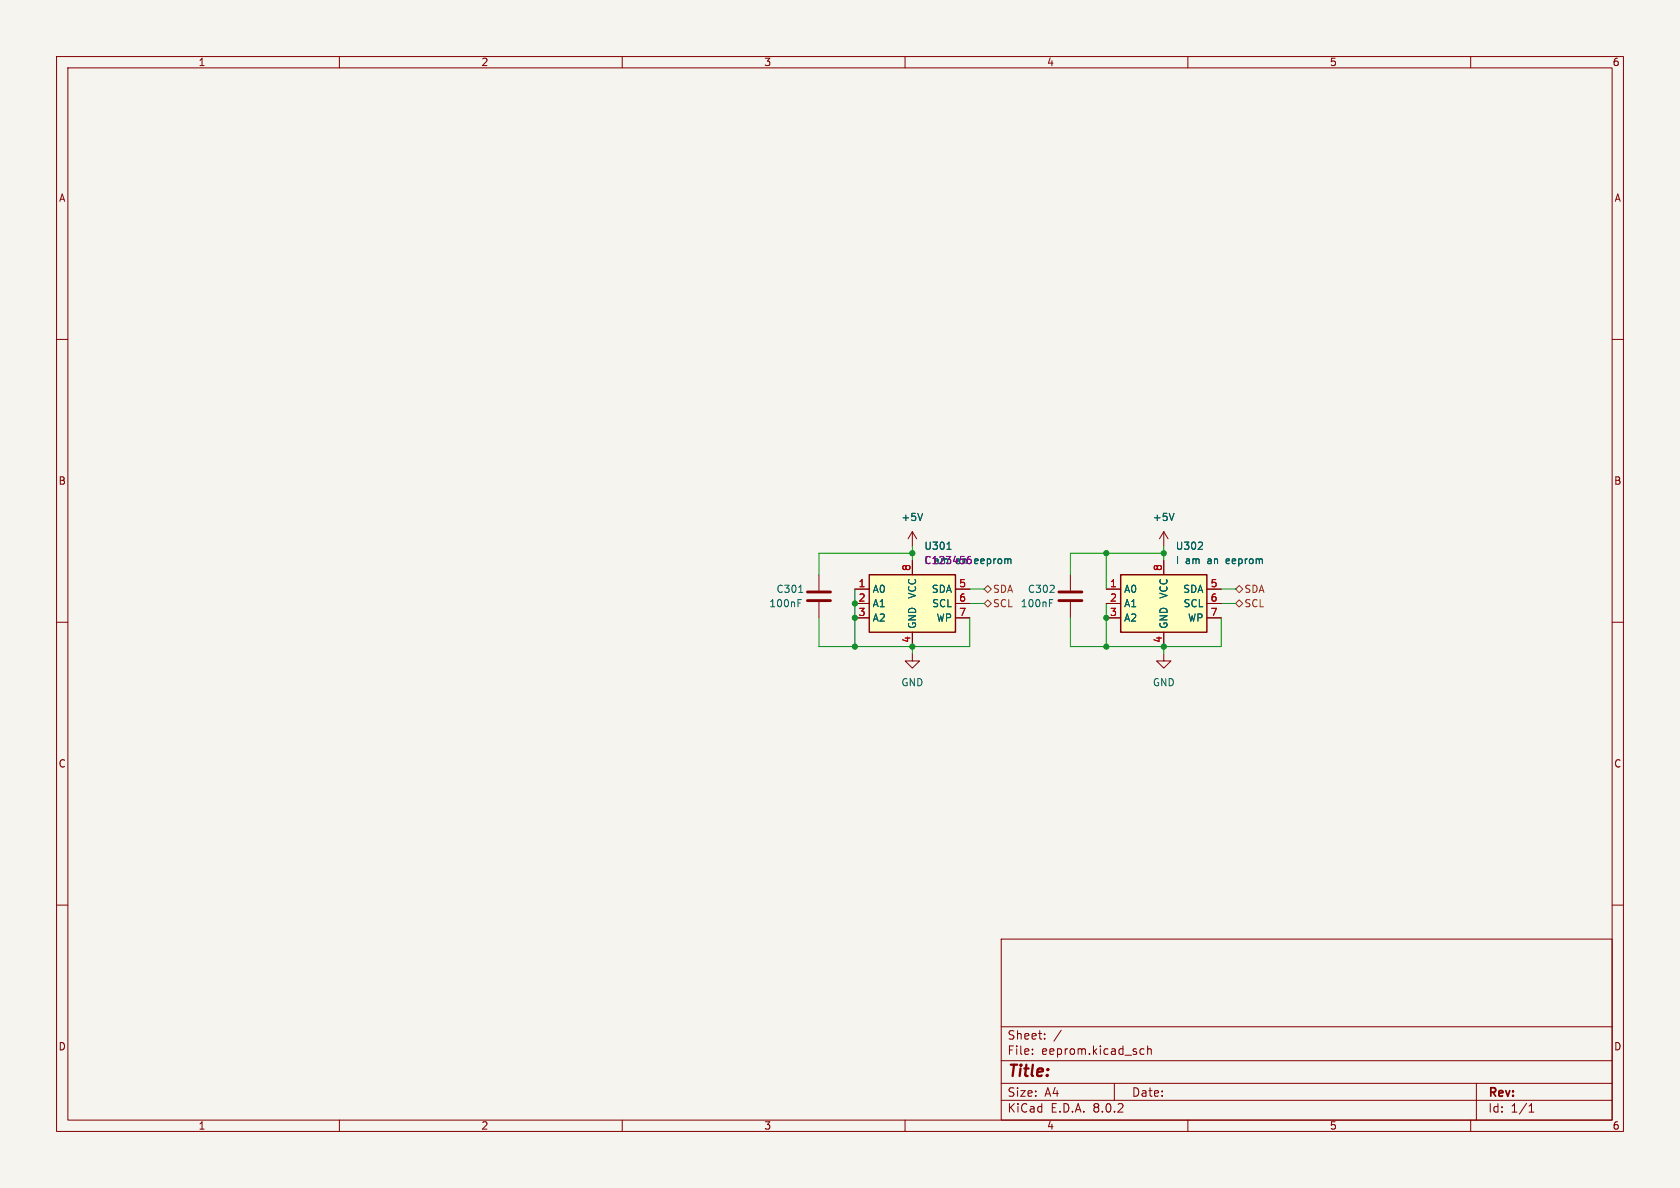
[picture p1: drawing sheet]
(kicad_sch (version 20230121) (generator eeschema)

 (paper "A4")

 (lib_symbols
  (symbol "Device:C" (pin_numbers hide) (pin_names (offset 0.254)) (in_bom yes) (on_board yes)
   (property "Reference" "C" (at 0.635 2.54 0) (effects (font (size 1.27 1.27)) (justify left)))
   (property "Value" "C" (at 0.635 -2.54 0) (effects (font (size 1.27 1.27)) (justify left)))
   (property "Footprint" "" (at 0.9652 -3.81 0) (effects (font (size 1.27 1.27)) hide))
   (property "Datasheet" "~" (at 0 0 0) (effects (font (size 1.27 1.27)) hide))
   (symbol "C_0_1"
    (polyline (pts (xy -2.032 -0.762) (xy 2.032 -0.762)) (stroke (width 0.508) (type default)) (fill (type none)))
    (polyline (pts (xy -2.032 0.762) (xy 2.032 0.762)) (stroke (width 0.508) (type default)) (fill (type none))))
   (symbol "C_1_1"
    (pin passive line (at 0 3.81 270) (length 2.794) (name "~" (effects (font (size 1.27 1.27)))) (number "1" (effects (font (size 1.27 1.27)))))
    (pin passive line (at 0 -3.81 90) (length 2.794) (name "~" (effects (font (size 1.27 1.27)))) (number "2" (effects (font (size 1.27 1.27)))))))
  (symbol "Memory_EEPROM:24LC256" (in_bom yes) (on_board yes)
   (property "Reference" "U" (at -6.35 6.35 0) (effects (font (size 1.27 1.27))))
   (property "Value" "I am an Eeprom" (at 1.27 6.35 0) (effects (font (size 1.27 1.27)) (justify left)))
   (property "Footprint" "" (at 0 0 0) (effects (font (size 1.27 1.27)) hide))
   (property "Datasheet" "http://ww1.microchip.com/downloads/en/devicedoc/21203m.pdf" (at 0 0 0) (effects (font (size 1.27 1.27)) hide))
   (symbol "24LC256_1_1"
    (rectangle (start -7.62 5.08) (end 7.62 -5.08) (stroke (width 0.254) (type default)) (fill (type background)))
    (pin input line (at -10.16 2.54 0) (length 2.54) (name "A0" (effects (font (size 1.27 1.27)))) (number "1" (effects (font (size 1.27 1.27)))))
    (pin input line (at -10.16 0 0) (length 2.54) (name "A1" (effects (font (size 1.27 1.27)))) (number "2" (effects (font (size 1.27 1.27)))))
    (pin input line (at -10.16 -2.54 0) (length 2.54) (name "A2" (effects (font (size 1.27 1.27)))) (number "3" (effects (font (size 1.27 1.27)))))
    (pin power_in line (at 0 -7.62 90) (length 2.54) (name "GND" (effects (font (size 1.27 1.27)))) (number "4" (effects (font (size 1.27 1.27)))))
    (pin bidirectional line (at 10.16 2.54 180) (length 2.54) (name "SDA" (effects (font (size 1.27 1.27)))) (number "5" (effects (font (size 1.27 1.27)))))
    (pin input line (at 10.16 0 180) (length 2.54) (name "SCL" (effects (font (size 1.27 1.27)))) (number "6" (effects (font (size 1.27 1.27)))))
    (pin input line (at 10.16 -2.54 180) (length 2.54) (name "WP" (effects (font (size 1.27 1.27)))) (number "7" (effects (font (size 1.27 1.27)))))
    (pin power_in line (at 0 7.62 270) (length 2.54) (name "VCC" (effects (font (size 1.27 1.27)))) (number "8" (effects (font (size 1.27 1.27)))))))
  (symbol "power:+5V" (power) (pin_names (offset 0)) (in_bom yes) (on_board yes)
   (property "Reference" "#PWR" (at 0 -3.81 0) (effects (font (size 1.27 1.27)) hide))
   (property "Value" "+5V" (at 0 3.556 0) (effects (font (size 1.27 1.27))))
   (property "Footprint" "" (at 0 0 0) (effects (font (size 1.27 1.27)) hide))
   (property "Datasheet" "" (at 0 0 0) (effects (font (size 1.27 1.27)) hide))
   (symbol "+5V_0_1"
    (polyline (pts (xy -0.762 1.27) (xy 0 2.54)) (stroke (width 0) (type default)) (fill (type none)))
    (polyline (pts (xy 0 0) (xy 0 2.54)) (stroke (width 0) (type default)) (fill (type none)))
    (polyline (pts (xy 0 2.54) (xy 0.762 1.27)) (stroke (width 0) (type default)) (fill (type none))))
   (symbol "+5V_1_1"
    (pin power_in line (at 0 0 90) (length 0) hide (name "+5V" (effects (font (size 1.27 1.27)))) (number "1" (effects (font (size 1.27 1.27)))))))
  (symbol "power:GND" (power) (pin_names (offset 0)) (in_bom yes) (on_board yes)
   (property "Reference" "#PWR" (at 0 -6.35 0) (effects (font (size 1.27 1.27)) hide))
   (property "Value" "GND" (at 0 -3.81 0) (effects (font (size 1.27 1.27))))
   (property "Footprint" "" (at 0 0 0) (effects (font (size 1.27 1.27)) hide))
   (property "Datasheet" "" (at 0 0 0) (effects (font (size 1.27 1.27)) hide))
   (symbol "GND_0_1"
    (polyline (pts (xy 0 0) (xy 0 -1.27) (xy 1.27 -1.27) (xy 0 -2.54) (xy -1.27 -1.27) (xy 0 -1.27)) (stroke (width 0) (type default)) (fill (type none))))
   (symbol "GND_1_1"
    (pin power_in line (at 0 0 270) (length 0) hide (name "GND" (effects (font (size 1.27 1.27)))) (number "1" (effects (font (size 1.27 1.27))))))))

 (junction (at 205.74 114.3) (diameter 0) (color 0 0 0 0))
 (junction (at 195.58 97.79) (diameter 0) (color 0 0 0 0))
 (junction (at 195.58 114.3) (diameter 0) (color 0 0 0 0))
 (junction (at 151.13 106.68) (diameter 0) (color 0 0 0 0))
 (junction (at 151.13 109.22) (diameter 0) (color 0 0 0 0))
 (junction (at 161.29 114.3) (diameter 0) (color 0 0 0 0))
 (junction (at 161.29 97.79) (diameter 0) (color 0 0 0 0))
 (junction (at 151.13 114.3) (diameter 0) (color 0 0 0 0))
 (junction (at 205.74 97.79) (diameter 0) (color 0 0 0 0))
 (junction (at 195.58 109.22) (diameter 0) (color 0 0 0 0))

 (wire (pts (xy 161.29 97.79) (xy 161.29 99.06)) (stroke (width 0) (type default)))
 (wire (pts (xy 205.74 97.79) (xy 205.74 99.06)) (stroke (width 0) (type default)))
 (wire (pts (xy 171.45 114.3) (xy 161.29 114.3)) (stroke (width 0) (type default)))
 (wire (pts (xy 144.78 101.6) (xy 144.78 97.79)) (stroke (width 0) (type default)))
 (wire (pts (xy 161.29 114.3) (xy 151.13 114.3)) (stroke (width 0) (type default)))
 (wire (pts (xy 215.9 104.14) (xy 218.44 104.14)) (stroke (width 0) (type default)))
 (wire (pts (xy 161.29 114.3) (xy 161.29 115.57)) (stroke (width 0) (type default)))
 (wire (pts (xy 215.9 114.3) (xy 205.74 114.3)) (stroke (width 0) (type default)))
 (wire (pts (xy 205.74 114.3) (xy 195.58 114.3)) (stroke (width 0) (type default)))
 (wire (pts (xy 171.45 109.22) (xy 171.45 114.3)) (stroke (width 0) (type default)))
 (wire (pts (xy 215.9 109.22) (xy 215.9 114.3)) (stroke (width 0) (type default)))
 (wire (pts (xy 195.58 114.3) (xy 195.58 109.22)) (stroke (width 0) (type default)))
 (wire (pts (xy 189.23 97.79) (xy 195.58 97.79)) (stroke (width 0) (type default)))
 (wire (pts (xy 151.13 114.3) (xy 144.78 114.3)) (stroke (width 0) (type default)))
 (wire (pts (xy 195.58 109.22) (xy 195.58 106.68)) (stroke (width 0) (type default)))
 (wire (pts (xy 189.23 101.6) (xy 189.23 97.79)) (stroke (width 0) (type default)))
 (wire (pts (xy 215.9 106.68) (xy 218.44 106.68)) (stroke (width 0) (type default)))
 (wire (pts (xy 144.78 114.3) (xy 144.78 109.22)) (stroke (width 0) (type default)))
 (wire (pts (xy 205.74 96.52) (xy 205.74 97.79)) (stroke (width 0) (type default)))
 (wire (pts (xy 151.13 114.3) (xy 151.13 109.22)) (stroke (width 0) (type default)))
 (wire (pts (xy 205.74 114.3) (xy 205.74 115.57)) (stroke (width 0) (type default)))
 (wire (pts (xy 189.23 114.3) (xy 189.23 109.22)) (stroke (width 0) (type default)))
 (wire (pts (xy 195.58 104.14) (xy 195.58 97.79)) (stroke (width 0) (type default)))
 (wire (pts (xy 161.29 96.52) (xy 161.29 97.79)) (stroke (width 0) (type default)))
 (wire (pts (xy 171.45 106.68) (xy 173.99 106.68)) (stroke (width 0) (type default)))
 (wire (pts (xy 195.58 114.3) (xy 189.23 114.3)) (stroke (width 0) (type default)))
 (wire (pts (xy 171.45 104.14) (xy 173.99 104.14)) (stroke (width 0) (type default)))
 (wire (pts (xy 144.78 97.79) (xy 161.29 97.79)) (stroke (width 0) (type default)))
 (wire (pts (xy 151.13 109.22) (xy 151.13 106.68)) (stroke (width 0) (type default)))
 (wire (pts (xy 195.58 97.79) (xy 205.74 97.79)) (stroke (width 0) (type default)))
 (wire (pts (xy 151.13 106.68) (xy 151.13 104.14)) (stroke (width 0) (type default)))

 (hierarchical_label "SCL" (shape bidirectional) (at 218.44 106.68 0) (fields_autoplaced) (effects (font (size 1.27 1.27)) (justify left)))
 (hierarchical_label "SDA" (shape bidirectional) (at 218.44 104.14 0) (fields_autoplaced) (effects (font (size 1.27 1.27)) (justify left)))
 (hierarchical_label "SDA" (shape bidirectional) (at 173.99 104.14 0) (fields_autoplaced) (effects (font (size 1.27 1.27)) (justify left)))
 (hierarchical_label "SCL" (shape bidirectional) (at 173.99 106.68 0) (fields_autoplaced) (effects (font (size 1.27 1.27)) (justify left)))

 (symbol (lib_id "power:+5V") (at 161.29 96.52 0) (unit 1) (in_bom yes) (on_board yes) (dnp no) (fields_autoplaced)
  (property "Reference" "#PWR0111" (at 161.29 100.33 0) (effects (font (size 1.27 1.27)) hide))
  (property "Value" "+5V" (at 161.29 91.44 0) (effects (font (size 1.27 1.27))))
  (property "Footprint" "" (at 161.29 96.52 0) (effects (font (size 1.27 1.27)) hide))
  (property "Datasheet" "" (at 161.29 96.52 0) (effects (font (size 1.27 1.27)) hide)) (pin "1"))

 (symbol (lib_id "Device:C") (at 144.78 105.41 0) (unit 1) (in_bom yes) (on_board yes) (dnp no)
  (property "Reference" "C301" (at 137.16 104.14 0) (effects (font (size 1.27 1.27)) (justify left)))
  (property "Value" "100nF" (at 135.89 106.68 0) (effects (font (size 1.27 1.27)) (justify left)))
  (property "Footprint" "Capacitor_THT:C_Disc_D3.0mm_W1.6mm_P2.50mm" (at 145.7452 109.22 0) (effects (font (size 1.27 1.27)) hide))
  (property "Datasheet" "~" (at 144.78 105.41 0) (effects (font (size 1.27 1.27)) hide)) (pin "1") (pin "2"))

 (symbol (lib_id "power:GND") (at 205.74 115.57 0) (unit 1) (in_bom yes) (on_board yes) (dnp no) (fields_autoplaced)
  (property "Reference" "#PWR0114" (at 205.74 121.92 0) (effects (font (size 1.27 1.27)) hide))
  (property "Value" "GND" (at 205.74 120.65 0) (effects (font (size 1.27 1.27))))
  (property "Footprint" "" (at 205.74 115.57 0) (effects (font (size 1.27 1.27)) hide))
  (property "Datasheet" "" (at 205.74 115.57 0) (effects (font (size 1.27 1.27)) hide)) (pin "1"))

 (symbol (lib_id "Memory_EEPROM:24LC256") (at 205.74 106.68 0) (unit 1) (in_bom yes) (on_board yes) (dnp no) (fields_autoplaced)
  (property "Reference" "U302" (at 207.7594 96.52 0) (effects (font (size 1.27 1.27)) (justify left)))
  (property "Value" "I am an eeprom" (at 207.7594 99.06 0) (effects (font (size 1.27 1.27)) (justify left)))
  (property "Footprint" "Package_DIP:DIP-8_W7.62mm" (at 205.74 106.68 0) (effects (font (size 1.27 1.27)) hide))
  (property "Datasheet" "http://ww1.microchip.com/downloads/en/devicedoc/21203m.pdf" (at 205.74 106.68 0) (effects (font (size 1.27 1.27)) hide)) (pin "1") (pin "2") (pin "3") (pin "4") (pin "5") (pin "6") (pin "7") (pin "8"))

 (symbol (lib_id "Memory_EEPROM:24LC256") (at 161.29 106.68 0) (unit 1) (in_bom yes) (on_board yes) (dnp no) (fields_autoplaced)
  (property "Reference" "U301" (at 163.3094 96.52 0) (effects (font (size 1.27 1.27)) (justify left)))
  (property "Value" "I am an eeprom" (at 163.3094 99.06 0) (effects (font (size 1.27 1.27)) (justify left)))
  (property "Footprint" "Package_DIP:DIP-8_W7.62mm" (at 161.29 106.68 0) (effects (font (size 1.27 1.27)) hide))
  (property "Datasheet" "http://ww1.microchip.com/downloads/en/devicedoc/21203m.pdf" (at 161.29 106.68 0) (effects (font (size 1.27 1.27)) hide))
  (property "JLCPCB Part" "C123456" (at 163.3094 99.06 0) (effects (font (size 1.27 1.27)) (justify left))) (pin "1") (pin "2") (pin "3") (pin "4") (pin "5") (pin "6") (pin "7") (pin "8"))

 (symbol (lib_id "power:GND") (at 161.29 115.57 0) (unit 1) (in_bom yes) (on_board yes) (dnp no) (fields_autoplaced)
  (property "Reference" "#PWR0112" (at 161.29 121.92 0) (effects (font (size 1.27 1.27)) hide))
  (property "Value" "GND" (at 161.29 120.65 0) (effects (font (size 1.27 1.27))))
  (property "Footprint" "" (at 161.29 115.57 0) (effects (font (size 1.27 1.27)) hide))
  (property "Datasheet" "" (at 161.29 115.57 0) (effects (font (size 1.27 1.27)) hide)) (pin "1"))

 (symbol (lib_id "Device:C") (at 189.23 105.41 0) (unit 1) (in_bom yes) (on_board yes) (dnp no)
  (property "Reference" "C302" (at 181.61 104.14 0) (effects (font (size 1.27 1.27)) (justify left)))
  (property "Value" "100nF" (at 180.34 106.68 0) (effects (font (size 1.27 1.27)) (justify left)))
  (property "Footprint" "Capacitor_THT:C_Disc_D3.0mm_W1.6mm_P2.50mm" (at 190.1952 109.22 0) (effects (font (size 1.27 1.27)) hide))
  (property "Datasheet" "~" (at 189.23 105.41 0) (effects (font (size 1.27 1.27)) hide)) (pin "1") (pin "2"))

 (symbol (lib_id "power:+5V") (at 205.74 96.52 0) (unit 1) (in_bom yes) (on_board yes) (dnp no) (fields_autoplaced)
  (property "Reference" "#PWR0113" (at 205.74 100.33 0) (effects (font (size 1.27 1.27)) hide))
  (property "Value" "+5V" (at 205.74 91.44 0) (effects (font (size 1.27 1.27))))
  (property "Footprint" "" (at 205.74 96.52 0) (effects (font (size 1.27 1.27)) hide))
  (property "Datasheet" "" (at 205.74 96.52 0) (effects (font (size 1.27 1.27)) hide)) (pin "1")))
